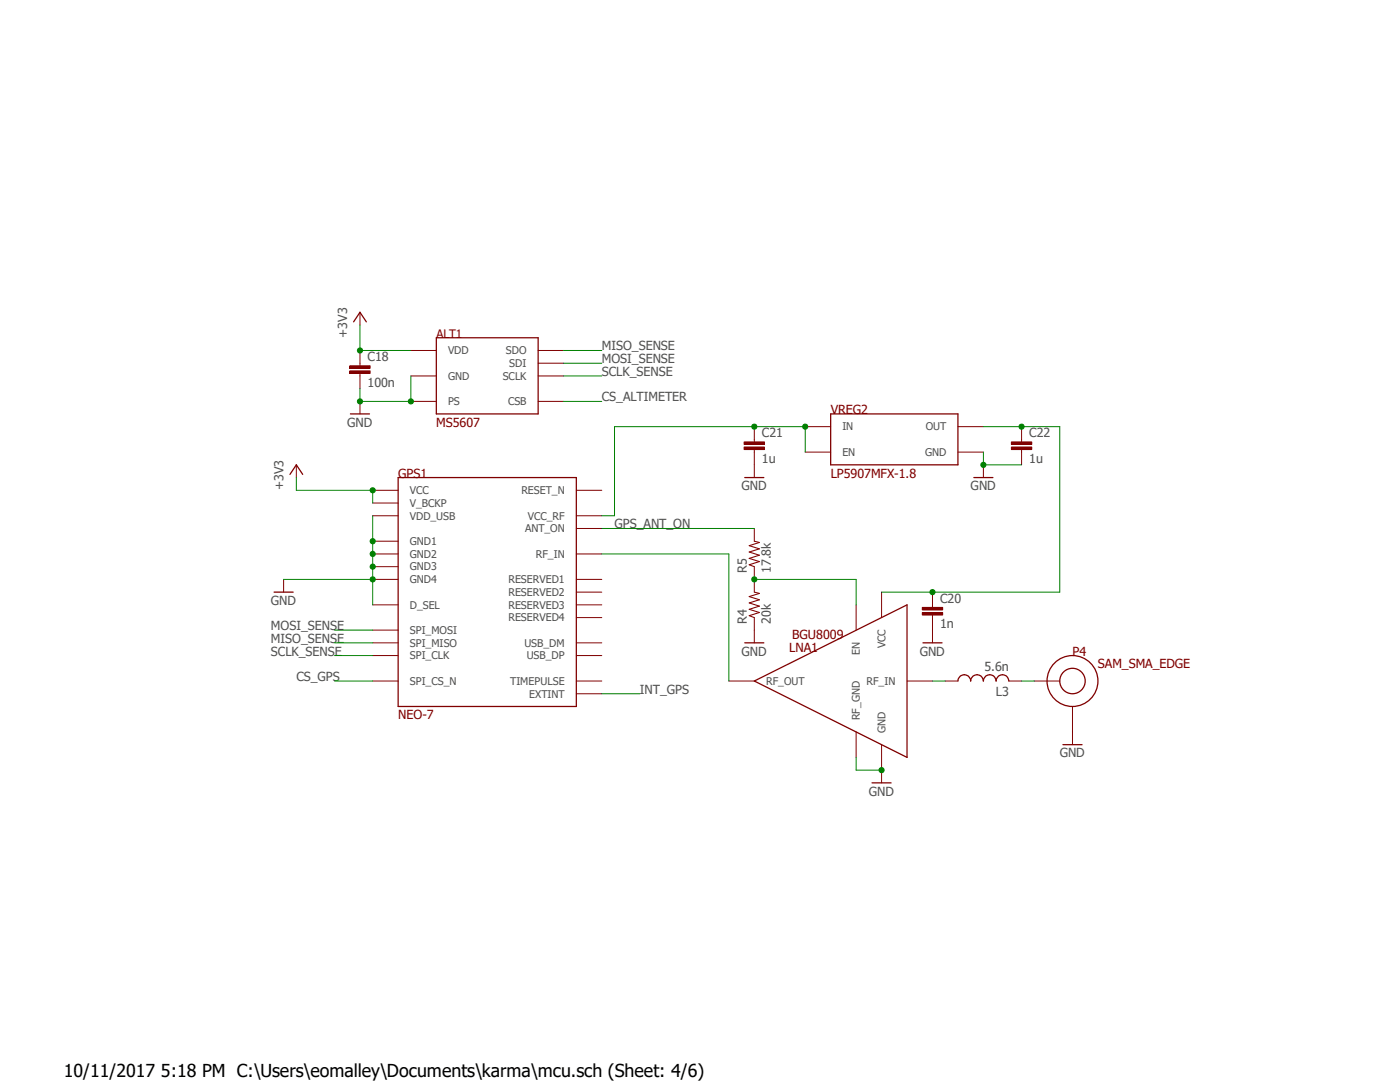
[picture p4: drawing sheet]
<svg xmlns="http://www.w3.org/2000/svg" width="279mm" height="216mm" viewBox="0 0 279 216" stroke-linecap="round" stroke-linejoin="round" font-family="sans-serif">
<path d="M53.5 59.9l185.1 99.5M238.6 59.9l-185.1 99.5" fill="none" stroke="#fff" stroke-width=".2"/>
<path d="M71.8 62.3v2.6M71.8 72.5v.5M71.8 74.5v.5M82 69.9h5.1M82 75h5.1M107.4 69.9h5.1M107.4 75h5.1M107.4 72.5h5.1M71.8 80.1v2.5M82 80.1h5.1M107.4 80.1h5.1" fill="none" stroke="#800000" stroke-width=".2"/>
<path d="M70.6 64.2l1.2-1.9 1.3 1.9M87.1 67.4h20.3v15.2h-20.3zM69.9 82.6h3.8" fill="none" stroke="#800000" stroke-width=".25"/>
<path d="M69.8 74h4.1v.5h-4.1z" fill-rule="evenodd" fill="#800000"/>
<path d="M69.8 74h4.1v.5h-4.1z" fill="none" stroke="#800000" stroke-width=".2"/>
<path d="M69.8 73h4.1v.5h-4.1z" fill-rule="evenodd" fill="#800000"/>
<g fill="none" stroke="#800000" stroke-width=".2">
<path d="M69.8 73h4.1v.5h-4.1zM71.8 69.9v2.6M71.8 75v2.6M59.1 92.8v2.5M74.4 97.8h5.1M115 97.8h5.1M56.6 115.6v2.6M74.4 115.6h5.1M74.4 102.9h5.1M74.4 108h5.1M74.4 110.5h5.1M74.4 113.1h5.1"/>
<path d="M74.4 100.4h5.1M115 115.6h5.1M115 102.9h5.1M115 110.5h5.1M115 105.5h5.1M115 118.2h5.1M150.5 105.5v2.5M150.5 113.1v5.1M175.9 118.2v5M74.4 120.7h5.1M74.4 135.9h5.1M74.4 128.3h5.1"/>
<path d="M74.4 130.8h5.1M74.4 125.7h5.1M115 120.7h5.1M115 135.9h5.1M115 138.4h5.1M115 128.3h5.1M115 130.8h5.1M115 123.2h5.1M145.5 135.9h5M150.5 123.2v5.1M170.9 120.7v5M181 135.9h5.1"/>
<path d="M186.1 120.7v.5M186.1 122.7v.5M170.9 146v5.1M175.9 148.6v7.6"/>
</g>
<path d="M57.9 94.7l1.2-1.9 1.3 1.9M79.5 95.3h35.5v45.7h-35.5zM54.7 118.2h3.8M148.6 128.3h3.8M150.5 135.9l30.5-15.2v30.4zM174 156.2h3.8" fill="none" stroke="#800000" stroke-width=".25"/>
<path d="M150.5 118.2l1.1 .2-2.1 .6 2.1 .7-2.1 .6 2.1 .6-2.1 .7 2.1 .6-2.1 .7 1 .3M150.5 108l1.1 .2-2.1 .7 2.1 .6-2.1 .7 2.1 .6-2.1 .6 2.1 .7-2.1 .6 1 .4" fill="none" stroke="#800000" stroke-width=".21"/>
<path d="M184.1 122.2h4v.5h-4z" fill-rule="evenodd" fill="#800000"/>
<path d="M184.1 122.2h4v.5h-4z" fill="none" stroke="#800000" stroke-width=".2"/>
<path d="M184.1 121.2h4v.5h-4z" fill-rule="evenodd" fill="#800000"/>
<path d="M150.5 87.7v.5M150.5 89.7v.5M160.7 85.1h5.1M160.7 90.2h5.1M191.2 85.1h5.1M191.2 90.2h5.1M186.1 118.2v2.5M184.1 121.2h4v.5h-4zM186.1 123.2v5.1M188.6 135.9h2.6M201.3 135.9h2.6" fill="none" stroke="#800000" stroke-width=".2"/>
<path d="M165.8 82.6h25.4v10.2h-25.4zM184.2 128.3h3.8M191.2 135.9a1.27 1.27 0 0 1 1.2-1.3 1.27 1.27 0 0 1 1.3 1.3 1.27 1.27 0 0 1 1.3-1.3 1.27 1.27 0 0 1 1.3 1.3 1.27 1.27 0 0 1 1.2-1.3 1.27 1.27 0 0 1 1.3 1.3 1.27 1.27 0 0 1 1.3-1.3 1.27 1.27 0 0 1 1.2 1.3" fill="none" stroke="#800000" stroke-width=".25"/>
<path d="M148.5 89.2h4.1v.5h-4.1z" fill-rule="evenodd" fill="#800000"/>
<path d="M148.5 89.2h4.1v.5h-4.1z" fill="none" stroke="#800000" stroke-width=".2"/>
<path d="M148.5 88.2h4.1v.5h-4.1z" fill-rule="evenodd" fill="#800000"/>
<path d="M148.5 88.2h4.1v.5h-4.1zM150.5 85.1v2.6M150.5 90.2v2.6M203.9 87.7v.5M203.9 89.7v.5" fill="none" stroke="#800000" stroke-width=".2"/>
<path d="M201.8 89.2h4.1v.5h-4.1z" fill-rule="evenodd" fill="#800000"/>
<path d="M201.8 89.2h4.1v.5h-4.1z" fill="none" stroke="#800000" stroke-width=".2"/>
<path d="M201.8 88.2h4.1v.5h-4.1z" fill-rule="evenodd" fill="#800000"/>
<path d="M150.5 92.8v2.5M196.3 92.8v2.5M201.8 88.2h4.1v.5h-4.1zM203.9 85.1v2.6M203.9 90.2v2.6M206.4 135.9h5.1M214 141v7.6" fill="none" stroke="#800000" stroke-width=".2"/>
<g fill="none" stroke="#800000" stroke-width=".25">
<path d="M148.6 95.3h3.8M194.4 95.3h3.8M212.1 148.6h3.8"/>
<circle cx="214" cy="135.9" r="2.54"/>
<circle cx="214" cy="135.9" r="5.1"/>
</g>
<path d="M82 75v5.1h-10.2v-2.5M112.5 69.9h7.6M112.5 72.5h7.6M112.5 75h7.6M112.5 80.1h7.6M66.8 128.3h7.6M66.8 125.7h7.6M66.8 130.8h7.6" fill="none" stroke="#008000" stroke-width=".2"/>
<circle cx="71.8" cy="80.1" r=".51" fill="#008000"/>
<circle cx="71.8" cy="80.1" r=".51" fill="none" stroke="#008000" stroke-width=".2"/>
<circle cx="82" cy="80.1" r=".51" fill="#008000"/>
<g fill="none" stroke="#008000" stroke-width=".2">
<path d="M56.6 115.6h17.8M74.4 102.9v17.8"/>
<circle cx="82" cy="80.1" r=".51"/>
</g>
<circle cx="74.4" cy="108" r=".51" fill="#008000"/>
<circle cx="74.4" cy="108" r=".51" fill="none" stroke="#008000" stroke-width=".2"/>
<circle cx="74.4" cy="110.5" r=".51" fill="#008000"/>
<circle cx="74.4" cy="110.5" r=".51" fill="none" stroke="#008000" stroke-width=".2"/>
<circle cx="74.4" cy="113.1" r=".51" fill="#008000"/>
<circle cx="74.4" cy="113.1" r=".51" fill="none" stroke="#008000" stroke-width=".2"/>
<circle cx="74.4" cy="115.6" r=".51" fill="#008000"/>
<g fill="none" stroke="#008000" stroke-width=".2">
<path d="M170.9 151.1v2.6h5"/>
<circle cx="74.4" cy="115.6" r=".51"/>
</g>
<circle cx="175.9" cy="153.7" r=".51" fill="#008000"/>
<g fill="none" stroke="#008000" stroke-width=".2">
<path d="M196.3 90.2v2.6h7.6"/>
<circle cx="175.9" cy="153.7" r=".51"/>
</g>
<circle cx="196.3" cy="92.8" r=".51" fill="#008000"/>
<g fill="none" stroke="#008000" stroke-width=".2">
<path d="M71.8 64.9v5h10.2"/>
<circle cx="196.3" cy="92.8" r=".51"/>
</g>
<circle cx="71.8" cy="69.9" r=".51" fill="#008000"/>
<g fill="none" stroke="#008000" stroke-width=".2">
<path d="M59.1 95.3v2.5h15.3v2.6"/>
<circle cx="71.8" cy="69.9" r=".51"/>
</g>
<circle cx="74.4" cy="97.8" r=".51" fill="#008000"/>
<g fill="none" stroke="#008000" stroke-width=".2">
<path d="M160.7 90.2v-5.1h-38.1v17.8h-2.5M120.1 105.5h30.4M66.8 135.9h7.6M120.1 138.4h7.6"/>
<circle cx="74.4" cy="97.8" r=".51"/>
</g>
<circle cx="150.5" cy="85.1" r=".51" fill="#008000"/>
<circle cx="150.5" cy="85.1" r=".51" fill="none" stroke="#008000" stroke-width=".2"/>
<circle cx="160.7" cy="85.1" r=".51" fill="#008000"/>
<g fill="none" stroke="#008000" stroke-width=".2">
<path d="M196.3 85.1h15.2v33.1h-35.6M120.1 110.5h25.4v25.4M186.1 135.9h2.5"/>
<circle cx="160.7" cy="85.1" r=".51"/>
</g>
<circle cx="203.9" cy="85.1" r=".51" fill="#008000"/>
<circle cx="203.9" cy="85.1" r=".51" fill="none" stroke="#008000" stroke-width=".2"/>
<circle cx="186.1" cy="118.2" r=".51" fill="#008000"/>
<g fill="none" stroke="#008000" stroke-width=".2">
<path d="M150.5 115.6h20.4v5.1M203.9 135.9h2.5"/>
<circle cx="186.1" cy="118.2" r=".51"/>
</g>
<circle cx="150.5" cy="115.6" r=".51" fill="#008000"/>
<circle cx="150.5" cy="115.6" r=".51" fill="none" stroke="#008000" stroke-width=".2"/>
<text font-size="3.6" x="12.7" y="214.9">10/11/2017 5:18 PM C:\Users\eomalley\Documents\karma\mcu.sch (Sheet: 4/6)</text>
<g font-size="2.5" fill="#505050">
<text x="69.3" y="67.4" transform="rotate(-90 69.3 67.4)">+3V3</text>
<text x="120.1" y="69.9">MISO_SENSE</text>
<text x="73.4" y="77.2">100n</text>
<text x="73.4" y="72.1">C18</text>
<text x="120.1" y="72.5">MOSI_SENSE</text>
<text x="120.1" y="75">SCLK_SENSE</text>
<text x="120.1" y="80.1">CS_ALTIMETER</text>
<text x="69.3" y="85.1">GND</text>
<text x="152.1" y="87.3">C21</text>
<text x="205.4" y="87.3">C22</text>
<text x="152.1" y="92.4">1u</text>
<text x="205.4" y="92.4">1u</text>
<text x="56.6" y="97.8" transform="rotate(-90 56.6 97.8)">+3V3</text>
<text x="148" y="97.8">GND</text>
<text x="193.7" y="97.8">GND</text>
<text x="122.6" y="105.5">GPS_ANT_ON</text>
<text x="149.1" y="114.3" transform="rotate(-90 149.1 114.3)">R5</text>
<text x="153.8" y="114.3" transform="rotate(-90 153.8 114.3)">17.8k</text>
<text x="54.1" y="120.7">GND</text>
<text x="54.1" y="125.8">MOSI_SENSE</text>
<text x="149.1" y="124.5" transform="rotate(-90 149.1 124.5)">R4</text>
<text x="153.8" y="124.5" transform="rotate(-90 153.8 124.5)">20k</text>
<text x="187.6" y="125.4">1n</text>
<text x="187.6" y="120.3">C20</text>
<text x="54.1" y="128.3">MISO_SENSE</text>
<text x="54.1" y="130.8">SCLK_SENSE</text>
<text x="148" y="130.8">GND</text>
<text x="183.6" y="130.8">GND</text>
<text x="59.1" y="135.9">CS_GPS</text>
<text x="196.5" y="133.9">5.6n</text>
<text x="127.7" y="138.4">INT_GPS</text>
<text x="198.8" y="138.9">L3</text>
<text x="211.5" y="151.1">GND</text>
<text x="173.4" y="158.8">GND</text>
</g>
<g font-size="2.5" fill="#800000">
<text x="165.8" y="82.6">VREG2</text>
<text x="87.1" y="85.1">MS5607</text>
<text x="79.5" y="95.3">GPS1</text>
<text x="165.8" y="95.3">LP5907MFX-1.8</text>
<text x="157.5" y="130">LNA1</text>
<text x="158.1" y="127.6">BGU8009</text>
<text x="214" y="130.8">P4</text>
<text x="219.1" y="133.3">SAM_SMA_EDGE</text>
<text x="79.5" y="143.5">NEO-7</text>
</g>
<text font-size="2.3" fill="#800000" x="87.1" y="67.4">ALT1</text>
<g font-size="2.1" fill="#505050">
<text x="89.4" y="70.7">VDD</text>
<text x="101" y="70.7">SDO</text>
<text x="89.4" y="75.8">GND</text>
<text x="100.3" y="75.8">SCLK</text>
<text x="101.6" y="73.2">SDI</text>
<text x="89.4" y="80.9">PS</text>
<text x="101.4" y="80.9">CSB</text>
<text x="168.1" y="85.9">IN</text>
<text x="184.7" y="85.9">OUT</text>
<text x="168.1" y="91">EN</text>
<text x="184.6" y="91">GND</text>
<text x="81.8" y="101.1">V_BCKP</text>
<text x="81.8" y="98.6">VCC</text>
<text x="104.1" y="98.6">RESET_N</text>
<text x="81.8" y="103.7">VDD_USB</text>
<text x="104.8" y="106.2">ANT_ON</text>
<text x="105.3" y="103.7">VCC_RF</text>
<text x="81.8" y="108.8">GND1</text>
<text x="81.8" y="111.3">GND2</text>
<text x="81.8" y="113.8">GND3</text>
<text x="106.9" y="111.3">RF_IN</text>
<text x="81.8" y="116.4">GND4</text>
<text x="101.5" y="116.4">RESERVED1</text>
<text x="101.5" y="118.9">RESERVED2</text>
<text x="81.8" y="121.5">D_SEL</text>
<text x="101.5" y="121.5">RESERVED3</text>
<text x="101.5" y="124">RESERVED4</text>
<text x="81.8" y="131.6">SPI_CLK</text>
<text x="81.8" y="129">SPI_MISO</text>
<text x="81.8" y="126.5">SPI_MOSI</text>
<text x="104.6" y="129">USB_DM</text>
<text x="105.1" y="131.6">USB_DP</text>
<text x="171.6" y="130.7" transform="rotate(-90 171.6 130.7)">EN</text>
<text x="176.7" y="129.4" transform="rotate(-90 176.7 129.4)">VCC</text>
<text x="81.8" y="136.7">SPI_CS_N</text>
<text x="101.8" y="136.7">TIMEPULSE</text>
<text x="152.9" y="136.7">RF_OUT</text>
<text x="172.9" y="136.7">RF_IN</text>
<text x="105.6" y="139.2">EXTINT</text>
<text x="171.6" y="143.7" transform="rotate(-90 171.6 143.7)">RF_GND</text>
<text x="176.7" y="146.3" transform="rotate(-90 176.7 146.3)">GND</text>
</g>
</svg>
